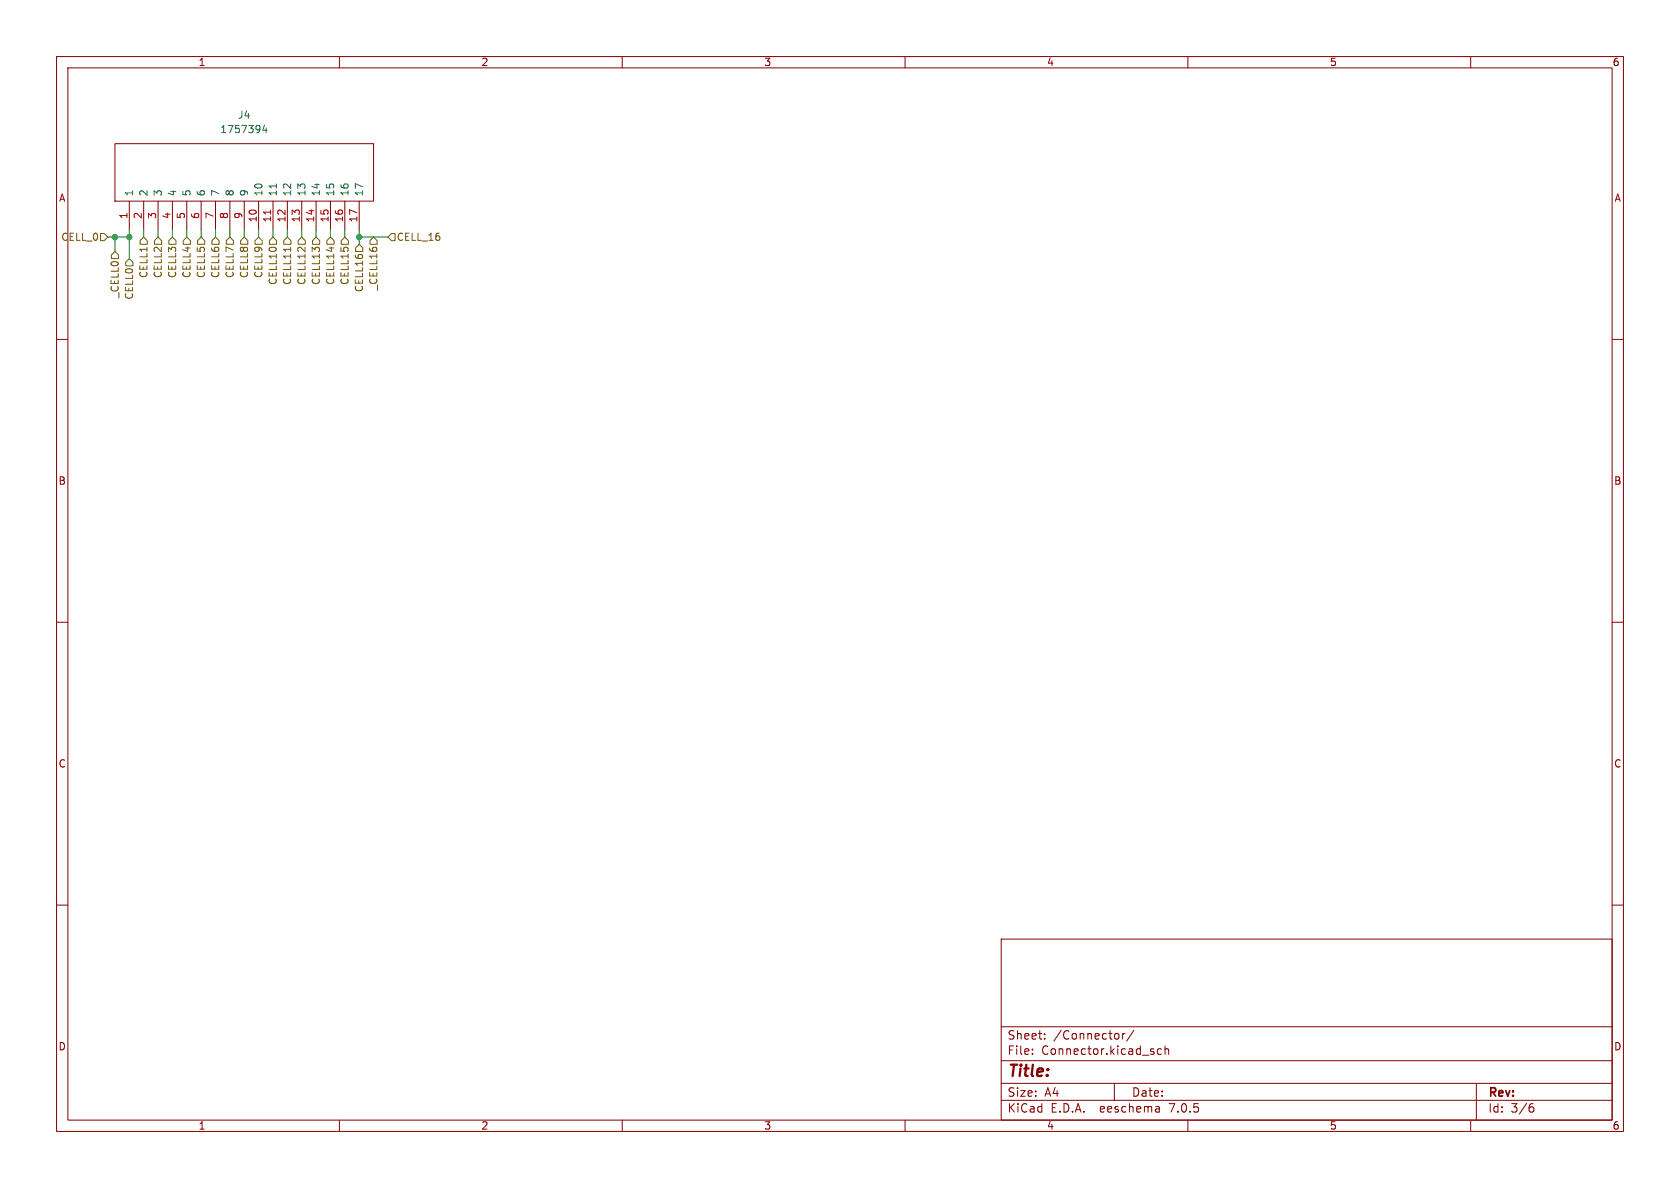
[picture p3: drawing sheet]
<svg xmlns="http://www.w3.org/2000/svg" width="297mm" height="210mm" viewBox="0 0 297 210" stroke-linecap="round" stroke-linejoin="round" font-family="sans-serif">
<g fill="none" stroke="#840000" stroke-width=".18">
<path d="M10 10h277v190h-277zM12 12h273v186h-273zM60 10v2M110 10v2M160 10v2M210 10v2M260 10v2M20.3 25.4h45.7v10.2h-45.7zM22.9 35.6v5M25.4 35.6v5M27.9 35.6v5M30.5 35.6v5"/>
<path d="M33 35.6v5M35.6 35.6v5M38.1 35.6v5M40.6 35.6v5M43.2 35.6v5M45.7 35.6v5M48.3 35.6v5M50.8 35.6v5M53.3 35.6v5M55.9 35.6v5M58.4 35.6v5M61 35.6v5"/>
<path d="M63.5 35.6v5M10 60h2M285 60h2M10 110h2M285 110h2M10 160h2M285 160h2M177 166h108v32h-108zM60 198v2M110 198v2M160 198v2M177 194.5h108"/>
<path d="M177 191.5h108M177 187.5h108M177 181.5h108M182.5 186.3v.1M182.5 185.5v.1M184.7 183.6v.1M184.7 182.8v.1M197 191.5v3M197.7 182.8l.1 .2v.4l-.1 .2M198.5 182.7v1M198.9 182.7l-.3 .1-.1 .2M200.5 182.1l-1.3 2"/>
<path d="M204.5 195.6l.4 .1 .1 .9M205 196.5l-.5 .1M205 196h-.5M205.3 185.5l-.4-.1-.3 .3v.4l.1 .2h.6M206 185.5l.2-.1 .3 .1 .1 .9M206 184.9v1.5M210 198v2M260 198v2M261 191.5v6.5M270.5 195.7h.4l.3 .3-.2 .5h-.5M271 195.1l-.5 .1"/>
</g>
<path d="M46.7 22.1l-.3 .9h.8M47.1 22.6v.8M48.8 32.5v.7" fill="none" stroke="#006464" stroke-width=".18"/>
<path d="M47.8 37.1v.8" fill="none" stroke="#a90000" stroke-width=".18"/>
<g fill="none" stroke="#725600" stroke-width=".18">
<path d="M17.8 41.3h.6l.6 .6-.6 .6h-.6zM20.3 44.5l.7 .6v.6h-1.3v-.6zM22.9 45.7l.6 .7v.6h-1.3v-.6zM24.8 42.5l.6-.6 .6 .6v.7h-1.2zM27.9 41.9l.7 .6v.7h-1.3v-.7zM29.8 42.5l.7-.6 .6 .6v.7h-1.3zM32.4 42.5l.6-.6 .7 .6v.7h-1.3zM35.6 41.9l.6 .6v.7h-1.3v-.7zM38.1 41.9l.6 .6v.7h-1.2v-.7zM40.6 41.9l.7 .6v.7h-1.3v-.7zM43.2 41.9l.6 .6v.7h-1.3v-.7zM45.1 42.5l.6-.6 .7 .6v.7h-1.3z"/>
<path d="M47.6 42.5l.7-.6 .6 .6v.7h-1.3zM50.2 42.5l.6-.6 .6 .6v.7h-1.2zM51.4 43.7v.7M52.7 42.5l.6-.6 .7 .6v.7h-1.3zM55.9 41.9l.6 .6v.7h-1.3v-.7zM58.4 41.9l.7 .6v.7h-1.3v-.7zM61 41.9l.6 .6v.7h-1.3v-.7zM63.5 43.2l.6 .6v.7h-1.2v-.7zM65.4 42.5l.6-.6 .7 .6v.7h-1.3zM68.6 41.9l.6-.6h.6v1.2h-.6z"/>
</g>
<g fill="none" stroke="#009600" stroke-width=".18">
<path d="M19 41.9h3.9M20.3 41.9v2.6M22.9 40.6v5.1M25.4 40.6v1.3M27.9 40.6v1.3M30.5 40.6v1.3M33 40.6v1.3M35.6 40.6v1.3M38.1 40.6v1.3M40.6 40.6v1.3M43.2 40.6v1.3M45.7 40.6v1.3"/>
<path d="M48.3 40.6v1.3M50.8 40.6v1.3M53.3 40.6v1.3M55.9 40.6v1.3M58.4 40.6v1.3M61 40.6v1.3M63.5 41.9h5.1M63.5 40.6v2.6"/>
</g>
<g fill="#009600" stroke="#009600" stroke-width=".18">
<circle cx="22.9" cy="41.9" r=".46"/>
<circle cx="20.3" cy="41.9" r=".46"/>
<circle cx="63.5" cy="41.9" r=".46"/>
</g>
<text font-size="2.8" fill="#840000" x="178" y="190.8">Title:</text>
<g font-size="2.1" fill="#840000">
<text x="178" y="183.9">Sheet:</text>
<text x="186.2" y="183.9">/Connector/</text>
<text x="178" y="186.6">File:</text>
<text x="184" y="186.6">Connector.kicad_sch</text>
<text x="178" y="196.8">KiCad</text>
<text x="178" y="194">Size:</text>
<text x="184.6" y="194">A4</text>
<text x="185.7" y="196.8">E.D.A.</text>
<text x="194.4" y="196.8">eeschema</text>
<text x="200" y="194">Date:</text>
<text x="206.7" y="196.8">7.0.5</text>
<text x="263" y="194.2">Rev:</text>
<text x="263" y="196.8">Id:</text>
<text x="267" y="196.8">3/6</text>
</g>
<g font-size="1.8" fill="#840000">
<text x="35" y="11.8">1</text>
<text x="85" y="11.8">2</text>
<text x="135" y="11.8">3</text>
<text x="185" y="11.8">4</text>
<text x="235" y="11.8">5</text>
<text x="285" y="11.8">6</text>
<text x="10.4" y="35.8">A</text>
<text x="285.4" y="35.8">A</text>
<text x="10.3" y="85.8">B</text>
<text x="285.3" y="85.8">B</text>
<text x="10.3" y="135.8">C</text>
<text x="285.3" y="135.8">C</text>
<text x="10.3" y="185.8">D</text>
<text x="285.3" y="185.8">D</text>
<text x="35" y="199.8">1</text>
<text x="85" y="199.8">2</text>
<text x="135" y="199.8">3</text>
<text x="185" y="199.8">4</text>
<text x="235" y="199.8">5</text>
<text x="285" y="199.8">6</text>
</g>
<g font-size="1.8" fill="#006464">
<text x="38.9" y="23.7">1757394</text>
<text x="42" y="21.1">J4</text>
<text x="23.7" y="34.8" transform="rotate(-90 23.7 34.8)">1</text>
<text x="26.2" y="34.8" transform="rotate(-90 26.2 34.8)">2</text>
<text x="28.8" y="34.8" transform="rotate(-90 28.8 34.8)">3</text>
<text x="31.3" y="34.8" transform="rotate(-90 31.3 34.8)">4</text>
<text x="33.8" y="34.8" transform="rotate(-90 33.8 34.8)">5</text>
<text x="36.4" y="34.8" transform="rotate(-90 36.4 34.8)">6</text>
<text x="38.9" y="34.8" transform="rotate(-90 38.9 34.8)">7</text>
<text x="41.5" y="34.8" transform="rotate(-90 41.5 34.8)">8</text>
<text x="44" y="34.8" transform="rotate(-90 44 34.8)">9</text>
<text x="46.5" y="34.8" transform="rotate(-90 46.5 34.8)">10</text>
<text x="49.1" y="34.8" transform="rotate(-90 49.1 34.8)">11</text>
<text x="51.6" y="34.8" transform="rotate(-90 51.6 34.8)">12</text>
<text x="54.2" y="34.8" transform="rotate(-90 54.2 34.8)">13</text>
<text x="56.7" y="34.8" transform="rotate(-90 56.7 34.8)">14</text>
<text x="59.2" y="34.8" transform="rotate(-90 59.2 34.8)">15</text>
<text x="61.8" y="34.8" transform="rotate(-90 61.8 34.8)">16</text>
<text x="64.3" y="34.8" transform="rotate(-90 64.3 34.8)">17</text>
</g>
<g font-size="1.8" fill="#a90000">
<text x="22.6" y="38.8" transform="rotate(-90 22.6 38.8)">1</text>
<text x="25.1" y="38.8" transform="rotate(-90 25.1 38.8)">2</text>
<text x="27.7" y="38.8" transform="rotate(-90 27.7 38.8)">3</text>
<text x="30.2" y="38.8" transform="rotate(-90 30.2 38.8)">4</text>
<text x="32.8" y="38.8" transform="rotate(-90 32.8 38.8)">5</text>
<text x="35.3" y="38.8" transform="rotate(-90 35.3 38.8)">6</text>
<text x="37.8" y="38.8" transform="rotate(-90 37.8 38.8)">7</text>
<text x="40.4" y="38.8" transform="rotate(-90 40.4 38.8)">8</text>
<text x="42.9" y="38.8" transform="rotate(-90 42.9 38.8)">9</text>
<text x="45.5" y="39.4" transform="rotate(-90 45.5 39.4)">10</text>
<text x="48" y="39.4" transform="rotate(-90 48 39.4)">11</text>
<text x="50.5" y="39.4" transform="rotate(-90 50.5 39.4)">12</text>
<text x="53.1" y="39.4" transform="rotate(-90 53.1 39.4)">13</text>
<text x="55.6" y="39.4" transform="rotate(-90 55.6 39.4)">14</text>
<text x="58.2" y="39.4" transform="rotate(-90 58.2 39.4)">15</text>
<text x="60.7" y="39.4" transform="rotate(-90 60.7 39.4)">16</text>
<text x="63.2" y="39.4" transform="rotate(-90 63.2 39.4)">17</text>
</g>
<g font-size="1.8" fill="#725600">
<text x="10.8" y="42.7">CELL_0</text>
<text x="70" y="42.7">CELL_16</text>
<text x="21.1" y="52.7" transform="rotate(-90 21.1 52.7)">_CELL0</text>
<text x="23.7" y="53" transform="rotate(-90 23.7 53)">CELL0</text>
<text x="26.2" y="49.2" transform="rotate(-90 26.2 49.2)">CELL1</text>
<text x="28.8" y="49.2" transform="rotate(-90 28.8 49.2)">CELL2</text>
<text x="31.3" y="49.2" transform="rotate(-90 31.3 49.2)">CELL3</text>
<text x="33.8" y="49.2" transform="rotate(-90 33.8 49.2)">CELL4</text>
<text x="36.4" y="49.2" transform="rotate(-90 36.4 49.2)">CELL5</text>
<text x="38.9" y="49.2" transform="rotate(-90 38.9 49.2)">CELL6</text>
<text x="41.5" y="49.2" transform="rotate(-90 41.5 49.2)">CELL7</text>
<text x="44" y="49.2" transform="rotate(-90 44 49.2)">CELL8</text>
<text x="46.5" y="49.2" transform="rotate(-90 46.5 49.2)">CELL9</text>
<text x="49.1" y="50.4" transform="rotate(-90 49.1 50.4)">CELL10</text>
<text x="51.6" y="50.4" transform="rotate(-90 51.6 50.4)">CELL11</text>
<text x="54.2" y="50.4" transform="rotate(-90 54.2 50.4)">CELL12</text>
<text x="56.7" y="50.4" transform="rotate(-90 56.7 50.4)">CELL13</text>
<text x="59.2" y="50.4" transform="rotate(-90 59.2 50.4)">CELL14</text>
<text x="61.8" y="50.4" transform="rotate(-90 61.8 50.4)">CELL15</text>
<text x="64.3" y="51.7" transform="rotate(-90 64.3 51.7)">CELL16</text>
<text x="66.9" y="51.4" transform="rotate(-90 66.9 51.4)">_CELL16</text>
</g>
</svg>
